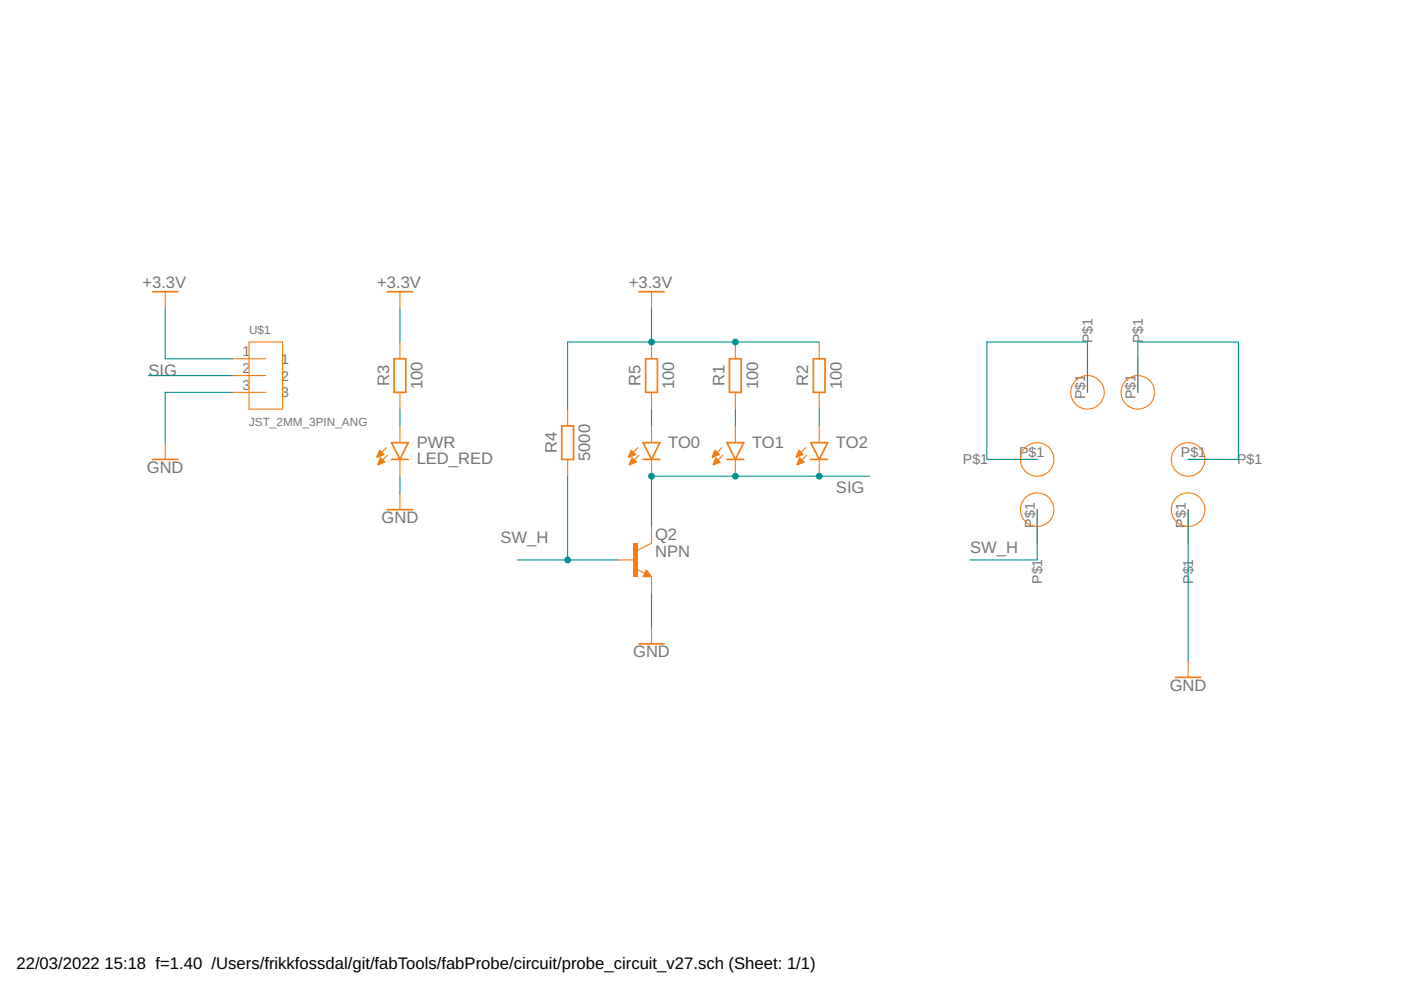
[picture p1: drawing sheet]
<svg xmlns="http://www.w3.org/2000/svg" width="297mm" height="210mm" viewBox="0 0 297 210" stroke-linecap="round" stroke-linejoin="round" font-family="sans-serif">
<g fill="none" stroke="#f57c10" stroke-width=".36">
<path d="M32.4 61.8h5.3M82.1 61.8h5.4M83.5 76.1h2.5v7.1h-2.5zM135.5 61.8h5.3M136.9 76.1h2.5v7.1h-2.5zM154.7 76.1h2.4v7.1h-2.4zM172.4 76.1h2.5v7.1h-2.5zM32.4 97.4h5.3M83 97.4h3.6M83 93.9h3.6l-1.8 3.5zM119.1 90.3h2.5v7.1h-2.5zM136.4 97.4h3.5"/>
<path d="M136.4 93.9h3.5l-1.8 3.5zM154.1 97.4h3.6M154.1 93.9h3.6l-1.8 3.5zM171.9 97.4h3.6M171.9 93.9h3.6l-1.8 3.5zM82.1 108.1h5.4M135.5 136.5h5.3M137.1 121.6l.1 .3h-.5l.4-.7 .7 .9h-1.1M249.2 143.6h5.4"/>
</g>
<g fill="none" stroke="#f57c10" stroke-width=".23">
<path d="M35 61.8v3.6M49.2 76.1h7.1M49.2 79.6h7.1M52.8 72.5h7.1v14.2h-7.1zM84.8 61.8v3.6M84.8 72.5v3.6M138.1 61.8v3.6M138.1 72.5v3.6M155.9 72.5v3.6M173.7 72.5v3.6M230.6 76.1v7.1M241.2 76.1v7.1"/>
<path d="M35 93.9v3.5M49.2 83.2h7.1M82 94.9l-2 2M82.1 96.5l-1.9 2M84.8 83.2v3.5M84.8 90.3v3.6M84.8 97.4v3.6M120.4 86.7v3.6M120.4 97.4v3.6M135.3 94.9l-2 2M135.5 96.5l-2 2M138.1 83.2v3.5"/>
<path d="M138.1 90.3v3.6M138.1 97.4v3.6M153.1 94.9l-2 2M153.2 96.5l-1.9 2M155.9 83.2v3.5M155.9 90.3v3.6M155.9 97.4v3.6M170.8 94.9l-1.9 2M171 96.5l-1.9 2M173.7 83.2v3.5M173.7 90.3v3.6M173.7 97.4v3.6"/>
<path d="M212.8 97.4h7.1M251.9 97.4h7.1M84.8 104.5v3.6M138.1 115.2l-2.8 1.4M219.9 108.1v7.1M251.9 108.1v7.1M135 120.7l1.7 .9M137.1 120.9l1 1.4h-1.7zM138.1 132.9v3.6M251.9 140.1v3.5"/>
<circle cx="219.9" cy="97.4" r="3.6"/>
<circle cx="230.6" cy="83.2" r="3.6"/>
<circle cx="241.2" cy="83.2" r="3.6"/>
<circle cx="251.9" cy="97.4" r="3.6"/>
<circle cx="219.9" cy="108.1" r="3.6"/>
<circle cx="251.9" cy="108.1" r="3.6"/>
</g>
<g fill="#f57c10" stroke="#f57c10" stroke-width=".21">
<path d="M80.5 95.4l.9 1-1.4 .6-.1-.1z" fill-rule="evenodd"/>
<path d="M80.7 97l.9 1-1.4 .6-.2-.1z" fill-rule="evenodd"/>
<path d="M133.8 95.4l1 1-1.5 .6-.1-.1z" fill-rule="evenodd"/>
<path d="M134 97l.9 1-1.4 .6-.1-.1z" fill-rule="evenodd"/>
<path d="M151.6 95.4l.9 1-1.4 .6-.1-.1z" fill-rule="evenodd"/>
<path d="M151.8 97l.9 1-1.4 .6-.1-.1z" fill-rule="evenodd"/>
<path d="M169.4 95.4l.9 1-1.4 .6-.1-.1z" fill-rule="evenodd"/>
<path d="M169.6 97l.9 1-1.5 .6-.1-.1z" fill-rule="evenodd"/>
</g>
<path d="M134.2 115.2h1.1v7.1h-1.1z" fill-rule="evenodd" fill="#f57c10"/>
<path d="M134.2 115.2h1.1v7.1h-1.1zM134.2 115.2v7.1h1.1v-7.1z" fill="#f57c10"/>
<path d="M131 118.7h3.6M138.1 111.6v3.6M138.1 122.3v3.5" fill="none" stroke="#f57c10" stroke-width=".23"/>
<path d="M31.5 79.6h17.7M49.2 83.2h-14.2v10.7M84.8 86.7v3.6M84.8 101v3.5M184.3 101h-46.2v10.6M251.9 108.1v32M138.1 125.8v7.1" fill="none" stroke="#009292" stroke-width=".23"/>
<g fill="#009292">
<circle cx="138.1" cy="101" r=".72"/>
<circle cx="155.9" cy="101" r=".72"/>
<circle cx="173.7" cy="101" r=".72"/>
</g>
<g fill="#009292">
<path d="M137.4 101a.75 .75 0 0 1 1.5 0 .75 .75 0 0 1-1.5 0zM137.4 101a.75 .75 0 0 0 1.5 0 .75 .75 0 0 0-1.5 0z"/>
<path d="M155.2 101a.72 .72 0 0 1 1.4 0 .72 .72 0 0 1-1.4 0zM155.2 101a.72 .72 0 0 0 1.4 0 .72 .72 0 0 0-1.4 0z"/>
<path d="M173 101a.72 .72 0 0 1 1.4 0 .72 .72 0 0 1-1.4 0zM173 101a.72 .72 0 0 0 1.4 0 .72 .72 0 0 0-1.4 0z"/>
</g>
<path d="M35 65.4v10.7h14.2M84.8 65.4v7.1M138.1 65.4v7.1M173.7 72.5h-53.3v14.2" fill="none" stroke="#009292" stroke-width=".23"/>
<g fill="#009292">
<circle cx="138.1" cy="72.5" r=".72"/>
<circle cx="155.9" cy="72.5" r=".72"/>
</g>
<g fill="#009292">
<path d="M137.4 72.5a.75 .75 0 0 1 1.5 0 .75 .75 0 0 1-1.5 0zM137.4 72.5a.75 .75 0 0 0 1.5 0 .75 .75 0 0 0-1.5 0z"/>
<path d="M155.2 72.5a.72 .72 0 0 1 1.4 0 .72 .72 0 0 1-1.4 0zM155.2 72.5a.72 .72 0 0 0 1.4 0 .72 .72 0 0 0-1.4 0z"/>
</g>
<path d="M138.1 86.7v3.6M155.9 86.7v3.6M173.7 86.7v3.6M230.6 83.2v-10.7h-21.4v24.9h10.7M241.2 83.2v-10.7h21.4v24.9h-10.7M109.7 118.7h21.3M120.4 101v17.7" fill="none" stroke="#009292" stroke-width=".23"/>
<circle cx="120.4" cy="118.7" r=".72" fill="#009292"/>
<path d="M119.6 118.7a.75 .75 0 0 1 1.5 0 .75 .75 0 0 1-1.5 0zM119.6 118.7a.75 .75 0 0 0 1.5 0 .75 .75 0 0 0-1.5 0z" fill="#009292"/>
<path d="M219.9 108.1v10.6h-14.2" fill="none" stroke="#009292" stroke-width=".23"/>
<g font-size="3.5" fill="#757575">
<text x="30.2" y="61.1">+3.3V</text>
<text x="80" y="61.1">+3.3V</text>
<text x="133.3" y="61.1">+3.3V</text>
<text x="31.5" y="79.6">SIG</text>
<text x="82.5" y="81.9" transform="rotate(-90 82.5 81.9)">R3</text>
<text x="89.6" y="82.5" transform="rotate(-90 89.6 82.5)">100</text>
<text x="135.8" y="81.9" transform="rotate(-90 135.8 81.9)">R5</text>
<text x="142.9" y="82.5" transform="rotate(-90 142.9 82.5)">100</text>
<text x="153.6" y="81.9" transform="rotate(-90 153.6 81.9)">R1</text>
<text x="160.7" y="82.5" transform="rotate(-90 160.7 82.5)">100</text>
<text x="171.4" y="81.9" transform="rotate(-90 171.4 81.9)">R2</text>
<text x="178.5" y="82.5" transform="rotate(-90 178.5 82.5)">100</text>
<text x="88.4" y="94.9">PWR</text>
<text x="141.7" y="94.9">TO0</text>
<text x="159.5" y="94.9">TO1</text>
<text x="177.2" y="94.9">TO2</text>
<text x="31.1" y="100.3">GND</text>
<text x="88.4" y="98.5">LED_RED</text>
<text x="118" y="96.1" transform="rotate(-90 118 96.1)">R4</text>
<text x="125.2" y="97.7" transform="rotate(-90 125.2 97.7)">5000</text>
<text x="177.2" y="104.5">SIG</text>
<text x="80.9" y="110.9">GND</text>
<text x="106.1" y="115.2">SW_H</text>
<text x="138.9" y="118.1">NPN</text>
<text x="138.9" y="114.5">Q2</text>
<text x="205.7" y="117.3">SW_H</text>
<text x="134.2" y="139.4">GND</text>
<text x="248" y="146.5">GND</text>
</g>
<g font-size="3.5">
<text x="3.5" y="205.4">22/03/2022</text>
<text x="22.2" y="205.4">15:18 f=1.40 /Users/frikkfossdal/git/fabTools/fabProbe/circuit/probe_circuit_v27.sch (Sheet: 1/1)</text>
</g>
<g font-size="3" fill="#757575">
<text x="51.4" y="75.6">1</text>
<text x="59.6" y="77.1">1</text>
<text x="231.6" y="72.8" transform="rotate(-90 231.6 72.8)">P$1</text>
<text x="242.3" y="72.8" transform="rotate(-90 242.3 72.8)">P$1</text>
<text x="51.4" y="79.1">2</text>
<text x="51.4" y="82.7">3</text>
<text x="59.6" y="80.7">2</text>
<text x="59.6" y="84.2">3</text>
<text x="230.1" y="84.7" transform="rotate(-90 230.1 84.7)">P$1</text>
<text x="240.7" y="84.7" transform="rotate(-90 240.7 84.7)">P$1</text>
<text x="204.2" y="98.5">P$1</text>
<text x="216.1" y="96.9">P$1</text>
<text x="250.4" y="96.9">P$1</text>
<text x="262.3" y="98.5">P$1</text>
<text x="219.4" y="111.9" transform="rotate(-90 219.4 111.9)">P$1</text>
<text x="251.4" y="111.9" transform="rotate(-90 251.4 111.9)">P$1</text>
<text x="221" y="123.8" transform="rotate(-90 221 123.8)">P$1</text>
<text x="253" y="123.8" transform="rotate(-90 253 123.8)">P$1</text>
</g>
<g font-size="2.5" fill="#757575">
<text x="52.8" y="70.7">U$1</text>
<text x="52.8" y="90.3">JST_2MM_3PIN_ANG</text>
</g>
</svg>
